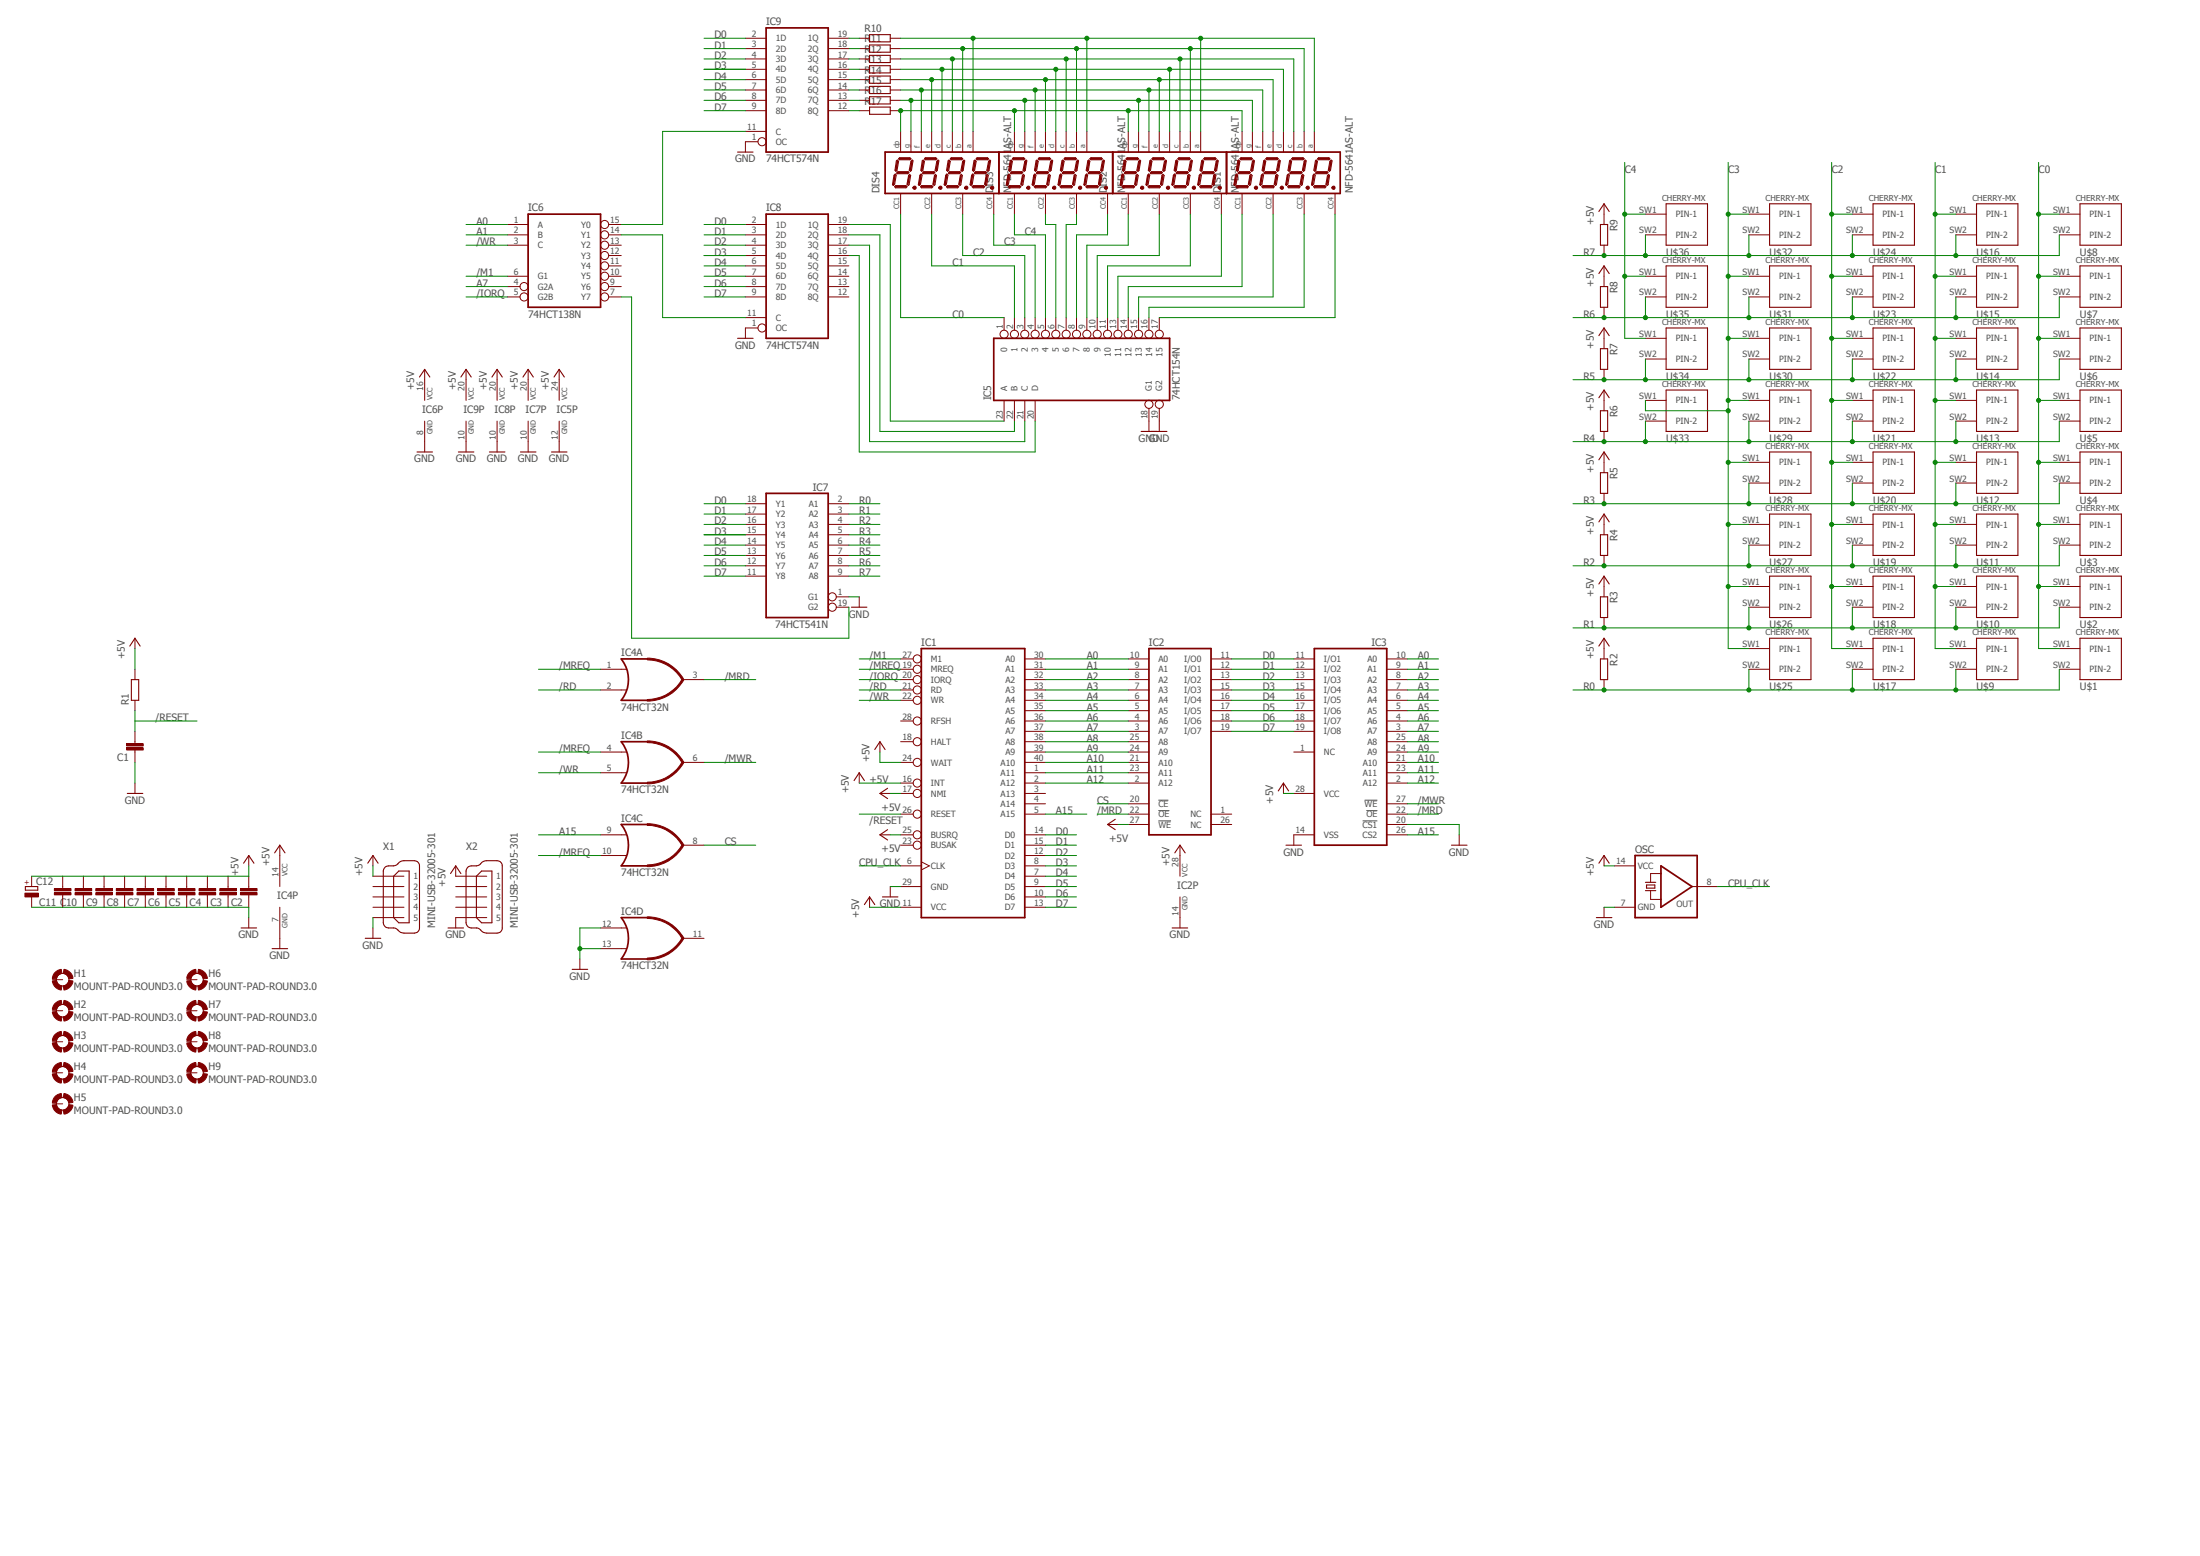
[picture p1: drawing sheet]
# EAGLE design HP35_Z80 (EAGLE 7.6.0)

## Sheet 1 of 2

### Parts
C1  C-EUC1206  [C1206]
C2  C-EUC1206  [C1206]
C3  C-EUC1206  [C1206]
C4  C-EUC1206  [C1206]
C5  C-EUC1206  [C1206]
C6  C-EUC1206  [C1206]
C7  C-EUC1206  [C1206]
C8  C-EUC1206  [C1206]
C9  C-EUC1206  [C1206]
C10  C-EUC1206  [C1206]
C11  C-EUC1206  [C1206]
C12  CPOL-EUSMCD  [SMC_D]
DIS1  NFD-5641AS-ALT  [NFD-5641]
DIS2  NFD-5641AS-ALT  [NFD-5641]
DIS3  NFD-5641AS-ALT  [NFD-5641]
DIS4  NFD-5641AS-ALT  [NFD-5641]
H1  MOUNT-PAD-ROUND3.0  [3,0-PAD]
H2  MOUNT-PAD-ROUND3.0  [3,0-PAD]
H3  MOUNT-PAD-ROUND3.0  [3,0-PAD]
H4  MOUNT-PAD-ROUND3.0  [3,0-PAD]
H5  MOUNT-PAD-ROUND3.0  [3,0-PAD]
H6  MOUNT-PAD-ROUND3.0  [3,0-PAD]
H7  MOUNT-PAD-ROUND3.0  [3,0-PAD]
H8  MOUNT-PAD-ROUND3.0  [3,0-PAD]
H9  MOUNT-PAD-ROUND3.0  [3,0-PAD]
IC1  Z80CPU  [DIL40]
IC2  78C64P  [DIL28-6]
IC3  6264A  [DIL28-6]
IC4  74HCT32N  7432N  [DIL14]
IC5  74HCT154N  [DIL24-6]
IC6  74HCT138N  [DIL16]
IC7  74HCT541N  [DIL20]
IC8  74HCT574N  74HCT573N  [DIL20]
IC9  74HCT574N  74HCT573N  [DIL20]
OSC  QG5860  [DIL14S]
R1  R-EU_R1206  [R1206]
R2  R-EU_R1206  [R1206]
R3  R-EU_R1206  [R1206]
R4  R-EU_R1206  [R1206]
R5  R-EU_R1206  [R1206]
R6  R-EU_R1206  [R1206]
R7  R-EU_R1206  [R1206]
R8  R-EU_R1206  [R1206]
R9  R-EU_R1206  [R1206]
R10  R-EU_R1206  [R1206]
R11  R-EU_R1206  [R1206]
R12  R-EU_R1206  [R1206]
R13  R-EU_R1206  [R1206]
R14  R-EU_R1206  [R1206]
R15  R-EU_R1206  [R1206]
R16  R-EU_R1206  [R1206]
R17  R-EU_R1206  [R1206]
U$1  CHERRY-MX  [CHERRY-MX]
U$2  CHERRY-MX  [CHERRY-MX]
U$3  CHERRY-MX  [CHERRY-MX]
U$4  CHERRY-MX  [CHERRY-MX]
U$5  CHERRY-MX  [CHERRY-MX]
U$6  CHERRY-MX  [CHERRY-MX]
U$7  CHERRY-MX  [CHERRY-MX]
U$8  CHERRY-MX  [CHERRY-MX]
U$9  CHERRY-MX  [CHERRY-MX]
U$10  CHERRY-MX  [CHERRY-MX]
U$11  CHERRY-MX  [CHERRY-MX]
U$12  CHERRY-MX  [CHERRY-MX]
U$13  CHERRY-MX  [CHERRY-MX]
U$14  CHERRY-MX  [CHERRY-MX]
U$15  CHERRY-MX  [CHERRY-MX]
U$16  CHERRY-MX  [CHERRY-MX]
U$17  CHERRY-MX  [CHERRY-MX]
U$18  CHERRY-MX  [CHERRY-MX]
U$19  CHERRY-MX  [CHERRY-MX]
U$20  CHERRY-MX  [CHERRY-MX]
U$21  CHERRY-MX  [CHERRY-MX]
U$22  CHERRY-MX  [CHERRY-MX]
U$23  CHERRY-MX  [CHERRY-MX]
U$24  CHERRY-MX  [CHERRY-MX]
U$25  CHERRY-MX  [CHERRY-MX]
U$26  CHERRY-MX  [CHERRY-MX]
U$27  CHERRY-MX  [CHERRY-MX]
U$28  CHERRY-MX  [CHERRY-MX]
U$29  CHERRY-MX  [CHERRY-MX]
U$30  CHERRY-MX  [CHERRY-MX]
U$31  CHERRY-MX  [CHERRY-MX]
U$32  CHERRY-MX  [CHERRY-MX]
U$33  CHERRY-MX  [CHERRY-MX]
U$34  CHERRY-MX  [CHERRY-MX]
U$35  CHERRY-MX  [CHERRY-MX]
U$36  CHERRY-MX  [CHERRY-MX]
X1  MINI-USB-32005-301  [32005-301]
X2  MINI-USB-32005-301  [32005-301]

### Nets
+5V: C2.2 C3.2 C4.2 C5.2 C6.2 C7.2 C8.2 C9.2 C10.2 C11.2 C12.+ IC1.11(VCC) IC1.16(INT) IC1.17(NMI) IC1.24(WAIT) IC1.25(BUSRQ) IC2.27(!WE) IC2.28(VCC) IC3.28(VCC) IC4.14(P:VCC) IC5.24(VCC) IC6.16(VCC) IC7.20(VCC) IC8.20(VCC) IC9.20(VCC) OSC.14(VCC) R1.2 R2.1 R3.1 R4.1 R5.1 R6.1 R7.1 R8.1 R9.1 X1.1 X2.1
/IORQ: IC1.20(IORQ) IC6.5(G2B)
/M1: IC1.27(M1) IC6.6(G1)
/MRD: IC2.22(!OE) IC3.22(!OE) IC4.3(A:O)
/MREQ: IC1.19(MREQ) IC4.1(A:I0) IC4.4(B:I0) IC4.10(C:I1)
/MWR: IC3.27(!WE) IC4.6(B:O)
/RD: IC1.21(RD) IC4.2(A:I1)
/RESET: C1.2 IC1.26(RESET) R1.1
/WR: IC1.22(WR) IC4.5(B:I1) IC6.3(C)
A0: IC1.30(A0) IC2.10(A0) IC3.10(A0) IC6.1(A)
A1: IC1.31(A1) IC2.9(A1) IC3.9(A1) IC6.2(B)
A2: IC1.32(A2) IC2.8(A2) IC3.8(A2)
A3: IC1.33(A3) IC2.7(A3) IC3.7(A3)
A4: IC1.34(A4) IC2.6(A4) IC3.6(A4)
A5: IC1.35(A5) IC2.5(A5) IC3.5(A5)
A6: IC1.36(A6) IC2.4(A6) IC3.4(A6)
A7: IC1.37(A7) IC2.3(A7) IC3.3(A7) IC6.4(G2A)
A8: IC1.38(A8) IC2.25(A8) IC3.25(A8)
A9: IC1.39(A9) IC2.24(A9) IC3.24(A9)
A10: IC1.40(A10) IC2.21(A10) IC3.21(A10)
A11: IC1.1(A11) IC2.23(A11) IC3.23(A11)
A12: IC1.2(A12) IC2.2(A12) IC3.2(A12)
A15: IC1.5(A15) IC3.26(CS2) IC4.9(C:I0)
C0: DIS4.P$12 IC5.1 U$1.SW1(PIN-1) U$2.SW1(PIN-1) U$3.SW1(PIN-1) U$4.SW1(PIN-1) U$5.SW1(PIN-1) U$6.SW1(PIN-1) U$7.SW1(PIN-1) U$8.SW1(PIN-1)
C1: DIS4.P$9 IC5.2 U$9.SW1(PIN-1) U$10.SW1(PIN-1) U$11.SW1(PIN-1) U$12.SW1(PIN-1) U$13.SW1(PIN-1) U$14.SW1(PIN-1) U$15.SW1(PIN-1) U$16.SW1(PIN-1)
C2: DIS4.P$8 IC5.3 U$17.SW1(PIN-1) U$18.SW1(PIN-1) U$19.SW1(PIN-1) U$20.SW1(PIN-1) U$21.SW1(PIN-1) U$22.SW1(PIN-1) U$23.SW1(PIN-1) U$24.SW1(PIN-1)
C3: DIS4.P$6 IC5.4 U$25.SW1(PIN-1) U$26.SW1(PIN-1) U$27.SW1(PIN-1) U$28.SW1(PIN-1) U$29.SW1(PIN-1) U$30.SW1(PIN-1) U$31.SW1(PIN-1) U$32.SW1(PIN-1) U$33.SW1(PIN-1)
C4: DIS3.P$12 IC5.5 U$34.SW1(PIN-1) U$35.SW1(PIN-1) U$36.SW1(PIN-1)
CPU_CLK: IC1.6(CLK) OSC.8(OUT)
CS: IC2.20(!CE) IC4.8(C:O)
D0: IC1.14(D0) IC2.11(I/O0) IC3.11(I/O1) IC7.18(Y1) IC8.2(1D) IC9.2(1D)
D1: IC1.15(D1) IC2.12(I/O1) IC3.12(I/O2) IC7.17(Y2) IC8.3(2D) IC9.3(2D)
D2: IC1.12(D2) IC2.13(I/O2) IC3.13(I/O3) IC7.16(Y3) IC8.4(3D) IC9.4(3D)
D3: IC1.8(D3) IC2.15(I/O3) IC3.15(I/O4) IC7.15(Y4) IC8.5(4D) IC9.5(4D)
D4: IC1.7(D4) IC2.16(I/O4) IC3.16(I/O5) IC7.14(Y5) IC8.6(5D) IC9.6(5D)
D5: IC1.9(D5) IC2.17(I/O5) IC3.17(I/O6) IC7.13(Y6) IC8.7(6D) IC9.7(6D)
D6: IC1.10(D6) IC2.18(I/O6) IC3.18(I/O7) IC7.12(Y7) IC8.8(7D) IC9.8(7D)
D7: IC1.13(D7) IC2.19(I/O7) IC3.19(I/O8) IC7.11(Y8) IC8.9(8D) IC9.9(8D)
GND: C1.1 C2.1 C3.1 C4.1 C5.1 C6.1 C7.1 C8.1 C9.1 C10.1 C11.1 C12.- IC1.29(GND) IC2.14(GND) IC3.14(VSS) IC3.20(!CS1) IC4.7(P:GND) IC4.12(D:I0) IC4.13(D:I1) IC5.12(GND) IC5.18(G1) IC5.19(G2) IC6.8(GND) IC7.1(G1) IC7.10(GND) IC8.1(OC) IC8.10(GND) IC9.1(OC) IC9.10(GND) OSC.7(GND) X1.5 X2.5
N$1: IC6.15(Y0) IC9.11(C)
N$2: IC5.20(D) IC8.16(4Q)
N$3: IC6.14(Y1) IC8.11(C)
N$4: IC5.21(C) IC8.17(3Q)
N$5: IC5.22(B) IC8.18(2Q)
N$6: IC5.23(A) IC8.19(1Q)
N$8: IC6.7(Y7) IC7.19(G2)
N$9: IC9.12(8Q) R17.1
N$10: IC9.13(7Q) R16.1
N$11: IC9.14(6Q) R15.1
N$12: IC9.15(5Q) R14.1
N$13: DIS3.P$9 IC5.6
N$14: DIS3.P$8 IC5.7
N$15: DIS3.P$6 IC5.8
N$16: DIS2.P$12 IC5.9
N$17: DIS2.P$9 IC5.10
N$18: DIS2.P$8 IC5.11
N$19: DIS2.P$6 IC5.13
N$20: DIS1.P$12 IC5.14
N$21: DIS1.P$9 IC5.15
N$22: DIS1.P$8 IC5.16
N$23: DIS1.P$6 IC5.17
N$24: IC9.16(4Q) R13.1
N$25: IC9.17(3Q) R12.1
N$26: IC9.18(2Q) R11.1
N$27: IC9.19(1Q) R10.1
N$28: DIS1.P$11 DIS2.P$11 DIS3.P$11 DIS4.P$11 R10.2
N$31: DIS1.P$3 DIS2.P$3 DIS3.P$3 DIS4.P$3 R17.2
N$32: DIS1.P$5 DIS2.P$5 DIS3.P$5 DIS4.P$5 R16.2
N$33: DIS1.P$10 DIS2.P$10 DIS3.P$10 DIS4.P$10 R15.2
N$34: DIS1.P$1 DIS2.P$1 DIS3.P$1 DIS4.P$1 R14.2
N$36: DIS1.P$7 DIS2.P$7 DIS3.P$7 DIS4.P$7 R11.2
N$37: DIS1.P$4 DIS2.P$4 DIS3.P$4 DIS4.P$4 R12.2
N$38: DIS1.P$2 DIS2.P$2 DIS3.P$2 DIS4.P$2 R13.2
R0: IC7.2(A1) R2.2 U$1.SW2(PIN-2) U$9.SW2(PIN-2) U$17.SW2(PIN-2) U$25.SW2(PIN-2)
R1: IC7.3(A2) R3.2 U$2.SW2(PIN-2) U$10.SW2(PIN-2) U$18.SW2(PIN-2) U$26.SW2(PIN-2)
R2: IC7.4(A3) R4.2 U$3.SW2(PIN-2) U$11.SW2(PIN-2) U$19.SW2(PIN-2) U$27.SW2(PIN-2)
R3: IC7.5(A4) R5.2 U$4.SW2(PIN-2) U$12.SW2(PIN-2) U$20.SW2(PIN-2) U$28.SW2(PIN-2)
R4: IC7.6(A5) R6.2 U$5.SW2(PIN-2) U$13.SW2(PIN-2) U$21.SW2(PIN-2) U$29.SW2(PIN-2) U$33.SW2(PIN-2)
R5: IC7.7(A6) R7.2 U$6.SW2(PIN-2) U$14.SW2(PIN-2) U$22.SW2(PIN-2) U$30.SW2(PIN-2) U$34.SW2(PIN-2)
R6: IC7.8(A7) R8.2 U$7.SW2(PIN-2) U$15.SW2(PIN-2) U$23.SW2(PIN-2) U$31.SW2(PIN-2) U$35.SW2(PIN-2)
R7: IC7.9(A8) R9.2 U$8.SW2(PIN-2) U$16.SW2(PIN-2) U$24.SW2(PIN-2) U$32.SW2(PIN-2) U$36.SW2(PIN-2)
Unconnected: H1.B3,0(MOUNT) H2.B3,0(MOUNT) H3.B3,0(MOUNT) H4.B3,0(MOUNT) H5.B3,0(MOUNT) H6.B3,0(MOUNT) H7.B3,0(MOUNT) H8.B3,0(MOUNT) H9.B3,0(MOUNT) IC1.3(A13) IC1.4(A14) IC1.18(HALT) IC1.23(BUSAK) IC1.28(RFSH) IC2.1(NC) IC2.26(NC) IC3.1(NC) IC4.11(D:O) IC6.9(Y6) IC6.10(Y5) IC6.11(Y4) IC6.12(Y3) IC6.13(Y2) IC8.12(8Q) IC8.13(7Q) IC8.14(6Q) IC8.15(5Q) X1.2 X1.3 X1.4 X2.2 X2.3 X2.4

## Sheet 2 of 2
